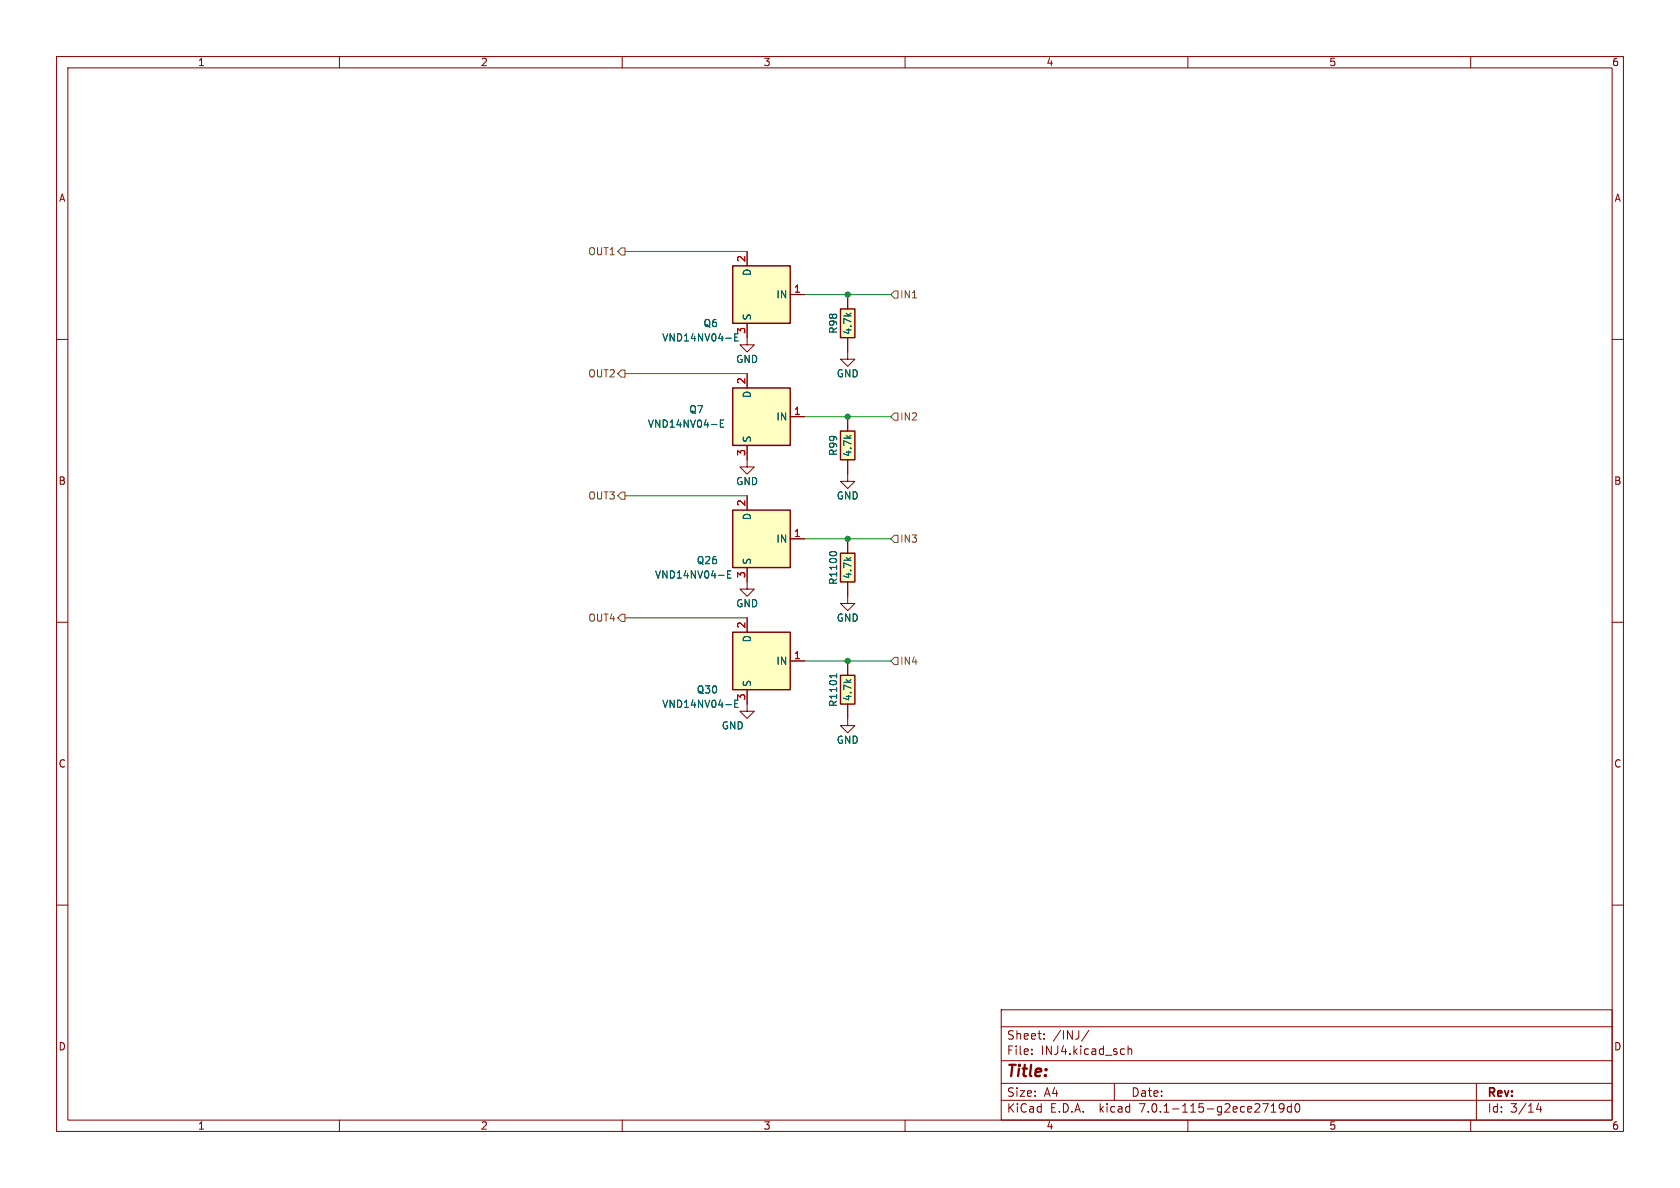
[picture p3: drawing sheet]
<svg xmlns="http://www.w3.org/2000/svg" width="297mm" height="210mm" viewBox="0 0 297 210" stroke-linecap="round" stroke-linejoin="round" font-family="sans-serif">
<g fill="none" stroke="#840000" stroke-width=".18">
<path d="M10 10h277v190h-277zM12 12h273v186h-273zM60 10v2M110 10v2M160 10v2M210 10v2M260 10v2M10 60h2M132.1 57.2v3.8h-1.3l1.3 1.2 1.2-1.2h-1.2M132.1 44.5v2.5M139.7 52.1h2.5M149.9 59.7v3.8h-1.3l1.3 1.3 1.2-1.3h-1.2"/>
<path d="M149.9 52.1v2.5M285 60h2M132.1 78.7v3.9h-1.3l1.3 1.2 1.2-1.2h-1.2M132.1 66v2.6M139.7 73.7h2.5M149.9 73.7v2.5M132.1 87.6v2.6M139.7 95.3h2.5M149.9 81.3v3.8h-1.3l1.3 1.3 1.2-1.3h-1.2M149.9 95.3v2.5M10 110h2M132.1 100.3v3.8h-1.3l1.3 1.3 1.2-1.3h-1.2"/>
<path d="M132.1 109.2v2.6M139.7 116.8h2.5M149.9 102.9v3.8h-1.3l1.3 1.3 1.2-1.3h-1.2M149.9 116.8v2.6M285 110h2M132.1 121.9v3.8h-1.3l1.3 1.3 1.2-1.3h-1.2M149.9 124.5v3.8h-1.3l1.3 1.2 1.2-1.2h-1.2M10 160h2M285 160h2M177 178.5h108v19.5h-108zM60 198v2M110 198v2"/>
<path d="M160 198v2M177 194.5h108M177 191.5h108M177 187.5h108M177 181.5h108M182.4 186.3v.1M182.4 185.5v.1M184.6 183.6v.1M184.6 182.8v.1M192.5 182.1l-1.3 2M197 191.5v3M198.6 185.4l.2 .1"/>
<path d="M198.8 186.3l-.2 .1M199.4 184.9v1.5M199.4 185.5l.2-.1 .4 .1 .1 .9M210 198v2M224.7 196.6h.9M224.7 195.5l.4-.4v1.5M227 195.7l-.3 .3h-.3l-.3-.3 .2-.5 .4-.1 .2 .1a.99 .99 0 0 1-.3 1.4h-.3M228.3 195.7l-.4-.1-.3 .3v.4l.1 .2h.6M228.3 195.1v1.5M229.1 195.2l.2-.1a.81 .81 0 0 1 .6 .6 .81 .81 0 0 1-.3 .8l-.2 .1a.81 .81 0 0 1-.6-.6 .81 .81 0 0 1 .3-.8zM260 198v2M261 191.5v6.5"/>
<path d="M272 195l-.4 1.1h1M272.4 195.6v1"/>
</g>
<g fill="#ffffc2" stroke="#ffffc2" stroke-width=".18">
<path d="M129.5 47h10.2v10.2h-10.2z"/>
<path d="M148.6 54.6h2.5v5.1h-2.5z"/>
<path d="M129.5 68.6h10.2v10.1h-10.2z"/>
<path d="M148.6 97.8h2.5v5.1h-2.5z"/>
<path d="M129.5 111.8h10.2v10.1h-10.2z"/>
<path d="M148.6 119.4h2.5v5.1h-2.5z"/>
<path d="M129.5 90.2h10.2v10.1h-10.2z"/>
<path d="M148.6 76.2h2.5v5.1h-2.5z"/>
</g>
<path d="M129.5 47h10.2v10.2h-10.2zM148.6 54.6h2.5v5.1h-2.5zM129.5 68.6h10.2v10.1h-10.2zM148.6 76.2h2.5v5.1h-2.5zM129.5 90.2h10.2v10.1h-10.2zM148.6 97.8h2.5v5.1h-2.5zM129.5 111.8h10.2v10.1h-10.2zM148.6 119.4h2.5v5.1h-2.5z" fill="none" stroke="#840000" stroke-width=".25"/>
<path d="M129.9 59.6h.4M130.5 59h-.6v1.3h.6M127.4 74.9h.4M128 74.2h-.6v1.3h.6M146.7 97.7l.4-.2 .7 .2M128.6 101.5h.4M129.2 100.9h-.6v1.3h.6M147.9 119.1v.7M147.9 119.5h-1.3l.2 .1M129.9 124.4h.4M130.5 123.8h-.6v1.2h.6" fill="none" stroke="#006464" stroke-width=".18"/>
<path d="M109.2 44.5l.7-.7h.6v1.3h-.6zM158.1 51.4h.6v1.3h-.6l-.6-.6zM109.9 65.4h.6v1.3h-.6l-.7-.7zM157.5 73.7l.6-.7h.6v1.3h-.6zM109.9 87h.6v1.3h-.6l-.7-.7zM157.5 95.3l.6-.7h.6v1.3h-.6zM109.9 108.6h.6v1.3h-.6l-.7-.7zM158.1 116.2h.6v1.3h-.6l-.6-.7z" fill="none" stroke="#725600" stroke-width=".18"/>
<path d="M110.5 44.5h21.6M142.2 52.1h15.3M110.5 66h21.6M142.2 73.7h15.3M110.5 87.6h21.6M142.2 95.3h15.3M110.5 109.2h21.6M142.2 116.8h15.3" fill="none" stroke="#009600" stroke-width=".18"/>
<g fill="#009600" stroke="#009600" stroke-width=".18">
<circle cx="149.9" cy="52.1" r=".46"/>
<circle cx="149.9" cy="116.8" r=".46"/>
<circle cx="149.9" cy="73.7" r=".46"/>
<circle cx="149.9" cy="95.3" r=".46"/>
</g>
<text font-size="2.8" fill="#840000" x="178" y="190.8">Title:</text>
<g font-size="2.1" fill="#840000">
<text x="178" y="183.9">Sheet:</text>
<text x="186.2" y="183.9">/INJ/</text>
<text x="178" y="186.6">File:</text>
<text x="184" y="186.6">INJ4.kicad_sch</text>
<text x="178" y="196.8">KiCad</text>
<text x="178" y="194">Size:</text>
<text x="184.6" y="194">A4</text>
<text x="185.7" y="196.8">E.D.A.</text>
<text x="194.4" y="196.8">kicad</text>
<text x="200" y="194">Date:</text>
<text x="201.5" y="196.8">7.0.1-115-g2ece2719d0</text>
<text x="263" y="194.2">Rev:</text>
<text x="263" y="196.8">Id:</text>
<text x="267" y="196.8">3/14</text>
</g>
<g font-size="1.8" fill="#840000">
<text x="35" y="11.8">1</text>
<text x="85" y="11.8">2</text>
<text x="135" y="11.8">3</text>
<text x="185" y="11.8">4</text>
<text x="235" y="11.8">5</text>
<text x="285" y="11.8">6</text>
<text x="10.4" y="35.8">A</text>
<text x="285.4" y="35.8">A</text>
<text x="10.3" y="85.8">B</text>
<text x="285.3" y="85.8">B</text>
<text x="10.3" y="135.8">C</text>
<text x="285.3" y="135.8">C</text>
<text x="10.3" y="185.8">D</text>
<text x="285.3" y="185.8">D</text>
<text x="35" y="199.8">1</text>
<text x="85" y="199.8">2</text>
<text x="135" y="199.8">3</text>
<text x="185" y="199.8">4</text>
<text x="235" y="199.8">5</text>
<text x="285" y="199.8">6</text>
</g>
<g font-size="1.8" fill="#725600">
<text x="103.9" y="45.3">OUT1</text>
<text x="159.1" y="52.9">IN1</text>
<text x="103.9" y="66.9">OUT2</text>
<text x="159.1" y="74.5">IN2</text>
<text x="103.9" y="88.5">OUT3</text>
<text x="159.1" y="96.1">IN3</text>
<text x="103.9" y="110">OUT4</text>
<text x="159.1" y="117.7">IN4</text>
</g>
<g font-size="1.8" fill="#a90000">
<text x="131.8" y="46.4" transform="rotate(-90 131.8 46.4)">2</text>
<text x="140.3" y="51.8">1</text>
<text x="131.8" y="59.1" transform="rotate(-90 131.8 59.1)">3</text>
<text x="131.8" y="68" transform="rotate(-90 131.8 68)">2</text>
<text x="140.3" y="73.4">1</text>
<text x="131.8" y="80.7" transform="rotate(-90 131.8 80.7)">3</text>
<text x="131.8" y="89.6" transform="rotate(-90 131.8 89.6)">2</text>
<text x="140.3" y="95">1</text>
<text x="131.8" y="102.3" transform="rotate(-90 131.8 102.3)">3</text>
<text x="131.8" y="111.2" transform="rotate(-90 131.8 111.2)">2</text>
<text x="140.3" y="116.6">1</text>
<text x="131.8" y="123.9" transform="rotate(-90 131.8 123.9)">3</text>
</g>
<g font-size="1.8" fill="#006464">
<text x="132.9" y="48.9" transform="rotate(-90 132.9 48.9)">D</text>
<text x="137.1" y="52.9">IN</text>
<text x="124.3" y="58">Q6</text>
<text x="132.9" y="56.6" transform="rotate(-90 132.9 56.6)">S</text>
<text x="148.1" y="59.1" transform="rotate(-90 148.1 59.1)">R98</text>
<text x="150.7" y="59.2" transform="rotate(-90 150.7 59.2)">4.7k</text>
<text x="117" y="60.5">VND14NV04-E</text>
<text x="130.1" y="64.3">GND</text>
<text x="132.9" y="70.5" transform="rotate(-90 132.9 70.5)">D</text>
<text x="147.9" y="66.9">GND</text>
<text x="114.5" y="75.8">VND14NV04-E</text>
<text x="121.8" y="73.2">Q7</text>
<text x="137.1" y="74.5">IN</text>
<text x="132.9" y="78.2" transform="rotate(-90 132.9 78.2)">S</text>
<text x="148.1" y="80.6" transform="rotate(-90 148.1 80.6)">R99</text>
<text x="150.7" y="80.8" transform="rotate(-90 150.7 80.8)">4.7k</text>
<text x="130.1" y="85.9">GND</text>
<text x="147.9" y="88.5">GND</text>
<text x="132.9" y="92.1" transform="rotate(-90 132.9 92.1)">D</text>
<text x="123.1" y="99.9">Q26</text>
<text x="132.9" y="99.8" transform="rotate(-90 132.9 99.8)">S</text>
<text x="137.1" y="96.1">IN</text>
<text x="115.7" y="102.4">VND14NV04-E</text>
<text x="130.1" y="107.5">GND</text>
<text x="148.1" y="103.4" transform="rotate(-90 148.1 103.4)">R1100</text>
<text x="150.7" y="102.4" transform="rotate(-90 150.7 102.4)">4.7k</text>
<text x="132.9" y="113.7" transform="rotate(-90 132.9 113.7)">D</text>
<text x="147.9" y="110">GND</text>
<text x="137.1" y="117.7">IN</text>
<text x="117" y="125.3">VND14NV04-E</text>
<text x="123.1" y="122.7">Q30</text>
<text x="132.9" y="121.4" transform="rotate(-90 132.9 121.4)">S</text>
<text x="148.1" y="125" transform="rotate(-90 148.1 125)">R1101</text>
<text x="150.7" y="124" transform="rotate(-90 150.7 124)">4.7k</text>
<text x="127.5" y="129.1">GND</text>
<text x="147.9" y="131.6">GND</text>
</g>
</svg>
